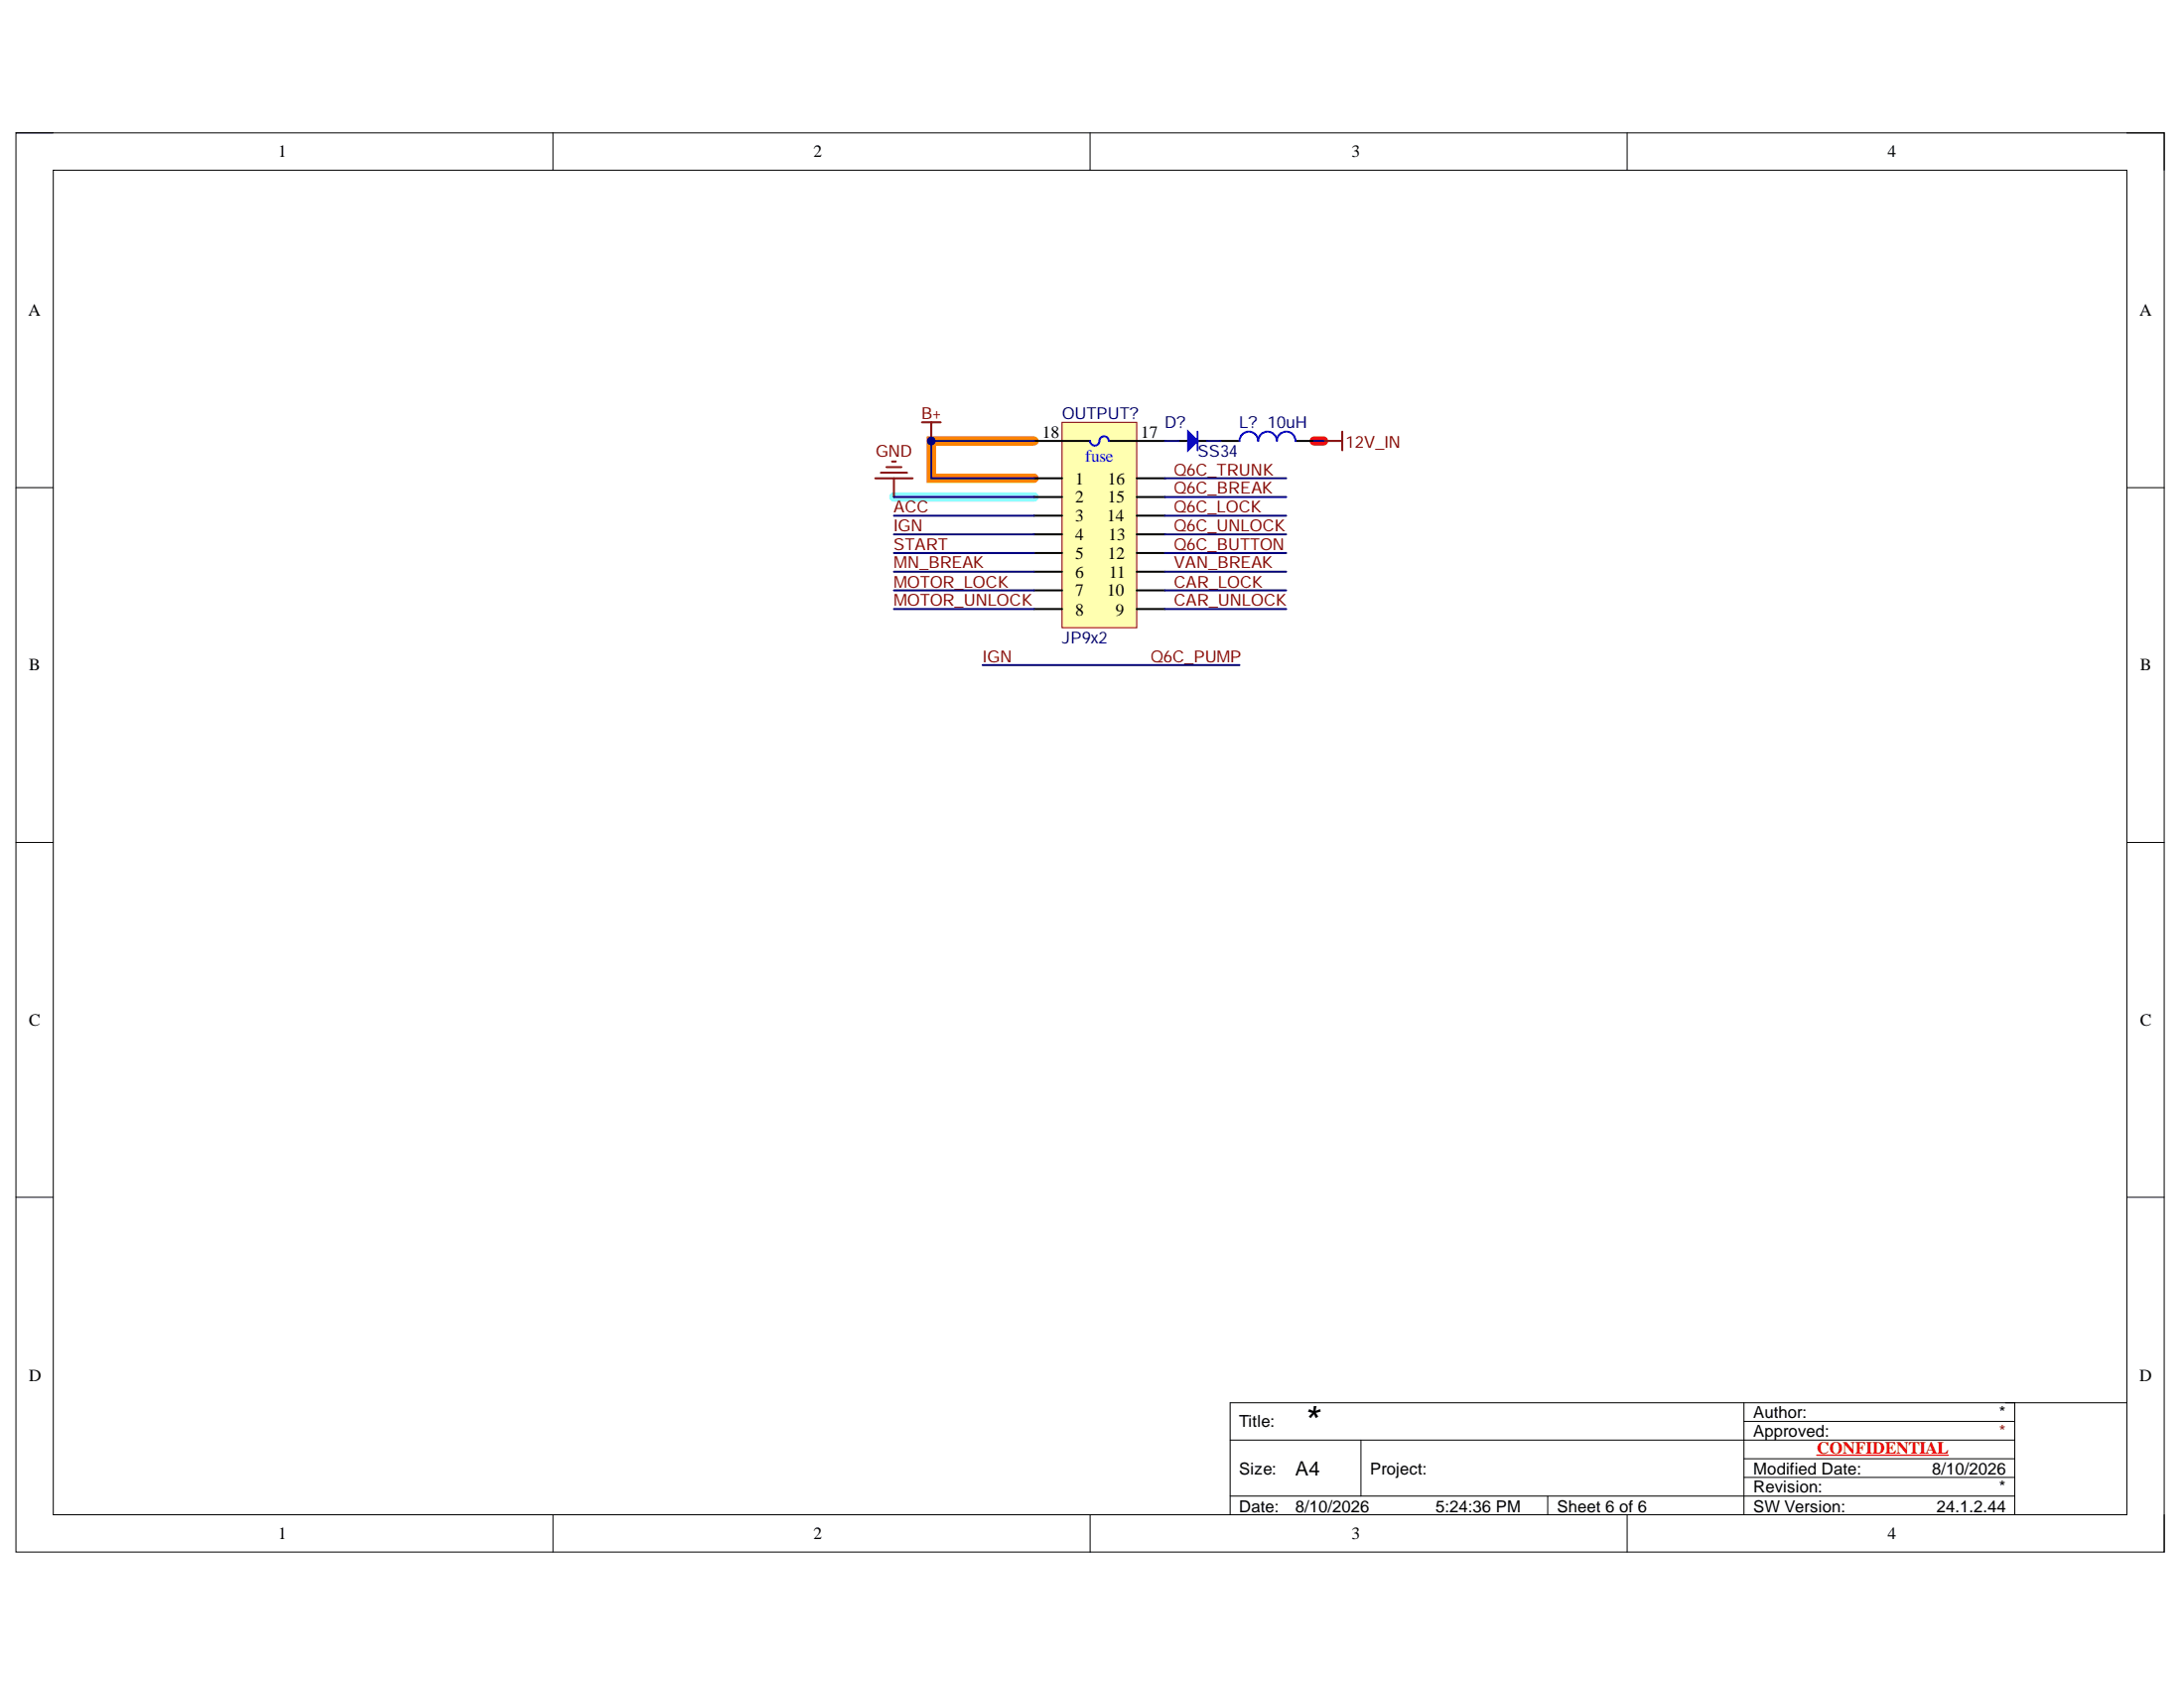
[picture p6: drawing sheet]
<svg xmlns="http://www.w3.org/2000/svg" width="279mm" height="216mm" viewBox="0 0 279 216" stroke-linecap="round" stroke-linejoin="round" font-family="sans-serif">
<path d="M2 17h274.9v181.5h-274.9z" fill="none" stroke="#000" stroke-width=".13"/>
<path d="M6.8 21.8h265.3v171.9h-265.3z" fill-rule="evenodd" fill="#fff"/>
<g fill="none" stroke="#000" stroke-width=".13">
<path d="M2 17h4.8M70.7 17v4.8M139.5 17v4.8M208.2 17v4.8M272.1 17h4.8v4.8M6.8 21.8h265.3v171.9h-265.3zM2 62.4h4.8M272.1 62.4h4.8M2 107.8h4.8M272.1 107.8h4.8M2 153.1h4.8M272.1 153.1h4.8"/>
<path d="M223.1 179.4v14.3M257.7 179.4v14.3M272.1 179.4h-114.7v14.3M70.7 193.7v4.8M139.5 193.7v4.8M157.4 184.2h100.3M157.4 191.4h100.3M174.1 184.2v7.2M198 191.4v2.3M208.2 193.7v4.8M223.1 181.8h34.6M223.1 186.6h34.6"/>
<path d="M223.1 189h34.6M276.9 193.7v4.8"/>
</g>
<path d="M114.4 63.6h17.9" fill="none" stroke="#6effff" stroke-width="1.2"/>
<path d="M132.3 56.4h-13.2v4.8h13.2" fill="none" stroke="#fd8300" stroke-width="1.2"/>
<path d="M168.1 56.4h1.2" fill="none" stroke="#ee0e22" stroke-width="1.2"/>
<path d="M232.4 186.1h16.8" fill="none" stroke="#f00" stroke-width=".17"/>
<path d="M135.9 54h9.5v26.3h-9.5z" fill-rule="evenodd" fill="#ffffb0"/>
<path d="M135.9 54h9.5v26.3h-9.5z" fill="none" stroke="#800000" stroke-width=".13"/>
<g fill="none" stroke="#000" stroke-width=".25">
<path d="M132.3 56.4h7.2M141.8 56.4h7.2M132.3 61.2h3.6M132.3 63.6h3.6M132.3 66h3.6M132.3 68.3h3.6M132.3 70.7h3.6M132.3 73.1h3.6M132.3 75.5h3.6M132.3 77.9h3.6M145.4 61.2h3.6M145.4 63.6h3.6"/>
<path d="M145.4 66h3.6M145.4 68.3h3.6M145.4 70.7h3.6M145.4 73.1h3.6M145.4 75.5h3.6M145.4 77.9h3.6"/>
</g>
<path d="M139.5 56.4a.6 .6 0 0 0 .6 .6 .6 .6 0 0 0 .5-.6 .6 .6 0 0 1 .6-.6 .6 .6 0 0 1 .6 .6" fill="none" stroke="#00f" stroke-width=".25"/>
<path d="M117.9 54h2.4M119.1 54v2.4" fill="none" stroke="#800000" stroke-width=".25"/>
<circle cx="119.1" cy="56.4" r=".48" fill="#000080"/>
<circle cx="119.1" cy="56.4" r=".48" fill="none" stroke="#000080" stroke-width=".13"/>
<path d="M150.8 56.4h1.2M153.2 56.4h1.2" fill="none" stroke="#000" stroke-width=".25"/>
<path d="M152 55.2l1.2 1.2-1.2 1.2z" fill="#00f"/>
<path d="M152 55.2l1.2 1.2-1.2 1.2zM153.2 55.2v2.4M165.7 56.4a1.19 1.19 0 0 0-1.2-1.2 1.19 1.19 0 0 0-1.1 1.2 1.19 1.19 0 0 0-1.2-1.2 1.19 1.19 0 0 0-1.2 1.2 1.19 1.19 0 0 0-1.2-1.2 1.19 1.19 0 0 0-1.2 1.2" fill="none" stroke="#00f" stroke-width=".25"/>
<path d="M113.4 59.7h1.9M114.1 59h.5M112 61.2h4.8M112.7 60.5h3.3M114.4 61.2v2.4" fill="none" stroke="#800000" stroke-width=".25"/>
<path d="M156.2 56.4h2.4M165.7 56.4h2.4" fill="none" stroke="#000" stroke-width=".25"/>
<g fill="none" stroke="#000080" stroke-width=".25">
<path d="M132.3 56.4h-13.2v4.8h13.2M149 56.4h1.8M154.4 56.4h1.8M114.4 63.6h17.9M114.4 66h17.9M114.4 70.7h17.9M114.4 73.1h17.9M114.4 75.5h17.9M114.4 77.9h17.9M114.4 68.3h17.9M149 61.2h15.5M149 63.6h15.5"/>
<path d="M149 66h15.5M149 70.7h15.5M149 73.1h15.5M149 75.5h15.5M149 77.9h15.5M149 68.3h15.5"/>
</g>
<circle cx="119.1" cy="56.4" r=".48" fill="#000080"/>
<circle cx="119.1" cy="56.4" r=".48" fill="none" stroke="#000080" stroke-width=".13"/>
<path d="M168.1 56.4h1.2M125.7 85.1h32.9" fill="none" stroke="#000080" stroke-width=".25"/>
<path d="M169.3 56.4h2.4M171.7 55.2v2.4" fill="none" stroke="#800000" stroke-width=".25"/>
<text font-size="4.1" x="166.9" y="182.9">*</text>
<text font-size="2.5" x="165.7" y="188.7">A4</text>
<g font-size="2.2">
<text x="35.6" y="20.1">1</text>
<text x="104.1" y="20.1">2</text>
<text x="172.9" y="20.1">3</text>
<text x="241.5" y="20.1">4</text>
<text x="3.6" y="40.4">A</text>
<text x="273.7" y="40.4">A</text>
<text x="133.3" y="56">18</text>
<text x="145.9" y="56">17</text>
<text x="137.6" y="62">1</text>
<text x="137.6" y="64.3">2</text>
<text x="141.7" y="64.3">15</text>
<text x="141.7" y="62">16</text>
<text x="137.6" y="66.7">3</text>
<text x="137.6" y="69.1">4</text>
<text x="137.6" y="71.5">5</text>
<text x="141.6" y="66.7">14</text>
<text x="141.7" y="71.5">12</text>
<text x="141.8" y="69.1">13</text>
<text x="137.6" y="73.9">6</text>
<text x="137.6" y="76.2">7</text>
<text x="141.6" y="76.2">10</text>
<text x="141.9" y="73.9">11</text>
<text x="137.6" y="78.7">8</text>
<text x="142.7" y="78.7">9</text>
<text x="3.7" y="85.8">B</text>
<text x="273.8" y="85.8">B</text>
<text x="3.7" y="131.2">C</text>
<text x="273.8" y="131.2">C</text>
<text x="3.7" y="176.6">D</text>
<text x="273.7" y="176.6">D</text>
<text x="35.6" y="196.9">1</text>
<text x="104.1" y="196.9">2</text>
<text x="172.9" y="196.9">3</text>
<text x="241.5" y="196.9">4</text>
</g>
<text font-size="2.2" fill="#00f" x="138.8" y="59">fuse</text>
<text font-size="2.2" fill="#f00" x="232.4" y="185.9">CONFIDENTIAL</text>
<g font-size="2.1" fill="#800000">
<text x="117.9" y="53.6">B+</text>
<text x="112" y="58.4">GND</text>
<text x="172.1" y="57.2">12V_IN</text>
<text x="114.3" y="65.6">ACC</text>
<text x="150.2" y="60.8">Q6C_TRUNK</text>
<text x="150.2" y="63.1">Q6C_BREAK</text>
<text x="150.2" y="65.6">Q6C_LOCK</text>
<text x="114.3" y="68">IGN</text>
<text x="114.3" y="70.3">START</text>
<text x="150.2" y="68">Q6C_UNLOCK</text>
<text x="150.2" y="70.3">Q6C_BUTTON</text>
<text x="114.3" y="75.1">MOTOR_LOCK</text>
<text x="114.3" y="77.5">MOTOR_UNLOCK</text>
<text x="114.3" y="72.7">MN_BREAK</text>
<text x="150.2" y="75.1">CAR_LOCK</text>
<text x="150.2" y="77.5">CAR_UNLOCK</text>
<text x="150.2" y="72.7">VAN_BREAK</text>
<text x="125.7" y="84.7">IGN</text>
<text x="147.2" y="84.7">Q6C_PUMP</text>
</g>
<g font-size="2.1" fill="#000080">
<text x="135.9" y="53.6">OUTPUT?</text>
<text x="149" y="54.8">D?</text>
<text x="153.2" y="58.4">SS34</text>
<text x="158.5" y="54.8">L? 10uH</text>
<text x="135.9" y="82.2">JP9x2</text>
</g>
<g font-size="2.1">
<text x="158.5" y="182.5">Title:</text>
<text x="224.3" y="181.4">Author:</text>
<text x="224.3" y="183.7">Approved:</text>
<text x="255.8" y="181.4">*</text>
<text x="158.5" y="188.5">Size:</text>
<text x="175.3" y="188.5">Project:</text>
<text x="224.3" y="190.9">Revision:</text>
<text x="224.3" y="188.5">Modified Date:</text>
<text x="247.1" y="188.5">8/10/2026</text>
<text x="255.8" y="190.9">*</text>
<text x="158.5" y="193.4">Date:</text>
<text x="165.7" y="193.4">8/10/2026</text>
<text x="183.6" y="193.4">5:24:36 PM</text>
<text x="199.2" y="193.4">Sheet 6 of 6</text>
<text x="224.3" y="193.4">SW Version:</text>
<text x="247.7" y="193.4">24.1.2.44</text>
</g>
<text font-size="2.1" fill="#85200c" x="255.8" y="183.7">*</text>
</svg>
